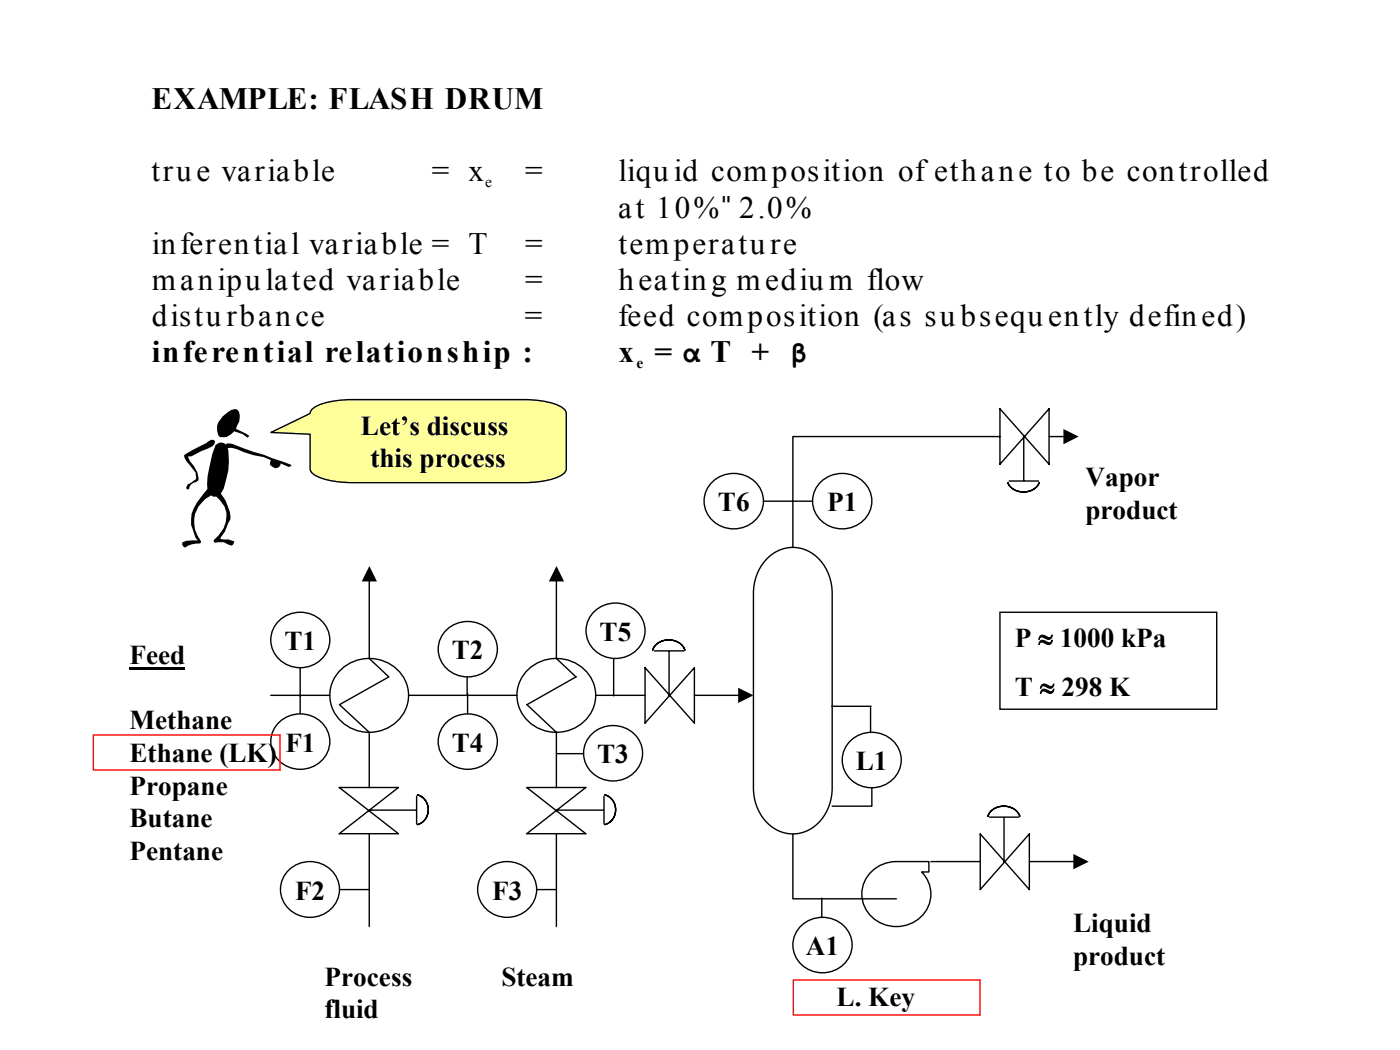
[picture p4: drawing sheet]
<svg xmlns="http://www.w3.org/2000/svg" width="254mm" height="190mm" viewBox="0 0 254 190" stroke-linecap="round" stroke-linejoin="round" font-family="sans-serif">
<path d="M100.9 119.5l3.6 3.3-8.9 5 5.3 5.1M118.7 118.1h5.4M121.4 118.2v8M139.5 101.1a6.5 6.5 0 0 1 10 1.5 9.2 9.2 0 0 1 1.5 5.1v35.2a8.1 8.1 0 0 1-6.2 8.3 7.1 7.1 0 0 1-7.5-5l-.5-2.1-.1-1.2v-35.2a9 9 0 0 1 2.8-6.6zM61.6 121.8a7.3 7.3 0 0 1 12.4 3.4 7 7 0 0 1-10 7 6.5 6.5 0 0 1-2.4-10.4zM95.5 121.8a7.3 7.3 0 0 1 12.5 3.4 7 7 0 0 1-10.1 7 6.5 6.5 0 0 1-2.4-10.4zM117 121.1v10.1l9-10.1v10.1zM158.2 158.1a6.5 6.5 0 0 1 4.4-1.8h5.9v1.9h-1.3a5.8 5.8 0 0 1 1.3 6 5.8 5.8 0 0 1-4.9 3.8 5.9 5.9 0 0 1-6.2-2.5 5.9 5.9 0 0 1 .2-6.7z" fill="none" stroke="#000" stroke-width=".25"/>
<path d="M119 117l-.6 .9a3.2 3.2 0 0 1 2.9-1.8 3.2 3.2 0 0 1 2.9 1.8 3.3 3.3 0 0 0-5.2-.9z" fill-rule="evenodd" fill="#00cc9a" stroke="#000" stroke-width=".25"/>
<path d="M67 119.5l3.5 3.3-8.9 5 5.4 5.1M49.1 126.2h10.7M74.1 126.2h19.7M108.1 126.2h8.9M126 126.2h8M61.6 142.9h10.7l-10.7 8.4h10.7zM67 147h8.5M75.6 144.5v5" fill="none" stroke="#000" stroke-width=".25"/>
<path d="M133.9 124.8l2.8 1.4-2.8 1.4z" fill="#000"/>
<path d="M75.7 144.2a2.83 2.83 0 0 1 2 2.7 2.83 2.83 0 0 1-2 2.7 2.83 2.83 0 0 0 2-2.7 2.83 2.83 0 0 0-2-2.7z" fill-rule="evenodd" fill="#00cc9a" stroke="#000" stroke-width=".25"/>
<path d="M67 132.9v10M95.6 142.9h10.7l-10.7 8.4h10.7zM101 147h8.5M109.6 144.5v5" fill="none" stroke="#000" stroke-width=".25"/>
<path d="M109.7 144.2a2.83 2.83 0 0 1 2 2.7 2.83 2.83 0 0 1-2 2.7 2.83 2.83 0 0 0 2-2.7 2.83 2.83 0 0 0-2-2.7z" fill-rule="evenodd" fill="#00cc9a" stroke="#000" stroke-width=".25"/>
<path d="M67 105.4v14.1M100.9 105.4v14.1M100.9 132.9v10M143.8 151.3v11.8h18.8M177.8 151.3v10.1l9-10.1v10.1zM179.5 148.3h5.3M182.2 148.4v8" fill="none" stroke="#000" stroke-width=".25"/>
<path d="M67 102.7l1.4 2.8h-2.8zM101 102.7l1.3 2.8h-2.7z" fill="#000"/>
<path d="M179.8 147.2a3.3 3.3 0 0 1 5.2 .9 3.2 3.2 0 0 0-2.9-1.8 3.2 3.2 0 0 0-2.9 1.8z" fill-rule="evenodd" fill="#00cc9a" stroke="#000" stroke-width=".25"/>
<path d="M181.4 79.2h-37.6v20.1M181.4 74.2v10l8.9-10v10zM185.7 79.2v8M183.1 87.3h5.3M168.9 156.3h8.9M186.8 156.3h8" fill="none" stroke="#000" stroke-width=".25"/>
<path d="M194.7 154.9l2.8 1.4-2.8 1.4z" fill="#000"/>
<path d="M182.8 87.4a3.2 3.2 0 0 0 2.9 1.9 3.2 3.2 0 0 0 2.9-1.9 3.2 3.2 0 0 1-2.9 1.9 3.2 3.2 0 0 1-2.9-1.9z" fill-rule="evenodd" fill="#00cc9a" stroke="#000" stroke-width=".25"/>
<g fill="none" stroke="#000" stroke-width=".25">
<path d="M190.3 79.2h2.7M129.3 87.4a5.5 5.5 0 0 1 9.1 2.7 5.4 5.4 0 0 1-2.6 5.2 5.4 5.4 0 0 1-5.9-.3 4.8 4.8 0 0 1-.6-7.6zM138.5 90.9h8.9M149 87.4a5.4 5.4 0 0 1 5.7-1.2 5.4 5.4 0 0 1 3.5 4.7 5.4 5.4 0 0 1-5.4 5 5.4 5.4 0 0 1-5.4-5 4.8 4.8 0 0 1 1.6-3.5zM50.7 112.6a5.4 5.4 0 0 1 5.7-1.2 5.4 5.4 0 0 1 3.4 4.7 5.4 5.4 0 0 1-5.3 5 5.4 5.4 0 0 1-5.4-5 4.8 4.8 0 0 1 1.6-3.5zM81.1 114.2a5.4 5.4 0 0 1 5.7-1.1 5.4 5.4 0 0 1 3.4 4.7 5.4 5.4 0 0 1-5.3 5 5.4 5.4 0 0 1-5.4-5 4.8 4.8 0 0 1 1.6-3.6zM107.9 110.9a5.4 5.4 0 0 1 5.7-1.2 5.4 5.4 0 0 1 3.4 4.7 5.4 5.4 0 0 1-5.3 5.1 5.4 5.4 0 0 1-5.4-5.1 4.8 4.8 0 0 1 1.6-3.5zM111.3 119.5v6.8M50.7 131a5.4 5.4 0 0 1 5.7-1.1 5.4 5.4 0 0 1 3.4 4.6 5.4 5.4 0 0 1-5.3 5.1 5.4 5.4 0 0 1-5.4-5.1 4.8 4.8 0 0 1 1.6-3.5zM54.5 121.2v8.2M81.1 131a5.4 5.4 0 0 1 5.7-1.1 5.4 5.4 0 0 1 3.4 4.6 5.4 5.4 0 0 1-5.3 5.1 5.4 5.4 0 0 1-5.4-5.1 4.8 4.8 0 0 1 1.6-3.5zM84.8 122.9v3"/>
<path d="M84.8 125.9v3.6M101.1 136.7h4.8M107.4 133.1a5.4 5.4 0 0 1 5.7-1.1 5.4 5.4 0 0 1 3.5 4.7 5.4 5.4 0 0 1-5.4 5 5.4 5.4 0 0 1-5.3-5 4.8 4.8 0 0 1 1.5-3.6zM150.9 128.1h7.2M154.4 134.3a5.4 5.4 0 0 1 5.7-1.1 5.4 5.4 0 0 1 3.4 4.7 5.4 5.4 0 0 1-5.3 5 5.4 5.4 0 0 1-5.4-5 4.8 4.8 0 0 1 1.6-3.6zM157.9 128.4v4.4M52.5 157.8a5.4 5.4 0 0 1 6-1 5.4 5.4 0 0 1 3 5.4 5.4 5.4 0 0 1-5.7 4.2 5.4 5.4 0 0 1-4.9-5 4.9 4.9 0 0 1 1.6-3.6zM67 151.3v16.8M88.2 157.8a5.4 5.4 0 0 1 6.1-1 5.4 5.4 0 0 1 3 5.4 5.4 5.4 0 0 1-5.7 4.2 5.4 5.4 0 0 1-4.9-5 4.9 4.9 0 0 1 1.5-3.6zM100.9 151.3v16.8M158.2 142.9v3.4h-7.2M61.7 161.4h5.3"/>
<path d="M97.4 161.4h3.5M145.4 167.9a5.4 5.4 0 0 1 5.7-1.1 5.4 5.4 0 0 1 3.5 4.6 5.4 5.4 0 0 1-5.4 5.1 5.4 5.4 0 0 1-5.4-5.1 4.8 4.8 0 0 1 1.6-3.5zM149.1 162.9v3.5"/>
</g>
<g fill="#000">
<path d="M192.9 77.8l2.8 1.4-2.8 1.4z"/>
<path d="M40.4 75.5l1.6-1.1 .5-.1-.2-.1 .7 .1a2.21 2.21 0 0 1 .1 2.7l-.3 .8 2.4 1.3-.3 .3-.9-.7-1.5-.4a2.39 2.39 0 0 1-2.6 1 2.72 2.72 0 0 1 .5-3.8z" fill-rule="evenodd"/>
<path d="M37.8 88.6l.5 .1 .2 .3v.7a6.3 6.3 0 0 0-3.3 4.5 5.4 5.4 0 0 0 1.2 4v.3l-.2 .1a3.6 3.6 0 0 0-2.5 .7l-.4-.1-.3-.4 .1-.4 .7-.3 2.1-.1a6.7 6.7 0 0 1-1.2-3.8 6.2 6.2 0 0 1 1.6-3.7z" fill-rule="evenodd"/>
<path d="M33.4 82.5l4-2.1 .9-.6h.4l.3 .3-.1 .5-.4 .4-3.7 1.8h-.7l.4 .9a4 4 0 0 1 1.4 3.5l-.3 .3a1.41 1.41 0 0 0-1.3 1.3h-.4l-.1-.3 .2-.6 1.5-.9 .1-.3-.1-1-1.7-2.1-.4-.7z" fill-rule="evenodd"/>
<path d="M39.1 89.2h.5a7.3 7.3 0 0 1 2.2 5.1l-1 2.2-.8 1.3 1.5 .1 1 .3-.2 .6-.3 .2-1.4-.6-1.6 .1-.2-.2v-.3a5.2 5.2 0 0 0 1.9-6.1l-1.7-2.2z" fill-rule="evenodd"/>
<path d="M39.1 80.8a1.26 1.26 0 0 1 1.7-.3l.5 .6a12.7 12.7 0 0 1-1.3 8.6l-.7 .4h-.6l-.8-.4-.2-.7-.1-1.1a26 26 0 0 1 1.5-7.1z" fill-rule="evenodd"/>
<path d="M41 80.4l1.1 .1 10.8 3.8-.1 .3-.5 .1-1.4-.6-.1 .4-.3 .3-.5 .2-1-.7 .1-.8-1.3-.6a14.9 14.9 0 0 1-4.9-1.4l-.9-.3-1 .1-.2-.6 .4-.3h.3z" fill-rule="evenodd"/>
</g>
<path d="M23.5 121.1h10.1v.4h-10.1z" fill="#000"/>
<path d="M49.1 78.5l7.2-3.5a2.02 2.02 0 0 1 1.5-1.5 16.5 16.5 0 0 1 6.2-1h31l2.4 .1a9.1 9.1 0 0 1 4.9 1.6l.3 .4 .1 .4v10.1a2.01 2.01 0 0 1-1.5 1.4 16.6 16.6 0 0 1-6.2 1.1h-31l-2.4-.2a9.2 9.2 0 0 1-4.9-1.5l-.4-.8v-6.3z" fill-rule="evenodd" fill="#ffff9a" stroke="#000" stroke-width=".25"/>
<path d="M181.4 111.1h39.3v17.6h-39.3z" fill="none" stroke="#000" stroke-width=".25"/>
<path d="M16.9 133.3h33.9v6.4h-33.9zM143.9 177.8h33.9v6.4h-33.9z" fill="none" stroke="#f00" stroke-width=".25"/>
<g font-size="5.6">
<text x="27.5" y="19.8">EXAMPLE: FLASH DRUM</text>
<text x="27.5" y="32.9">true variable</text>
<text x="78.3" y="32.9">= x</text>
<text x="95.2" y="32.9">=</text>
<text x="112.2" y="32.9">liquid composition of ethane to be controlled</text>
<text x="112.2" y="39.6">at 10%&quot;2.0%</text>
<text x="27.5" y="46.1">inferential variable = T</text>
<text x="95.3" y="46.1">=</text>
<text x="112.2" y="46.1">temperature</text>
<text x="27.5" y="52.6">manipulated variable</text>
<text x="95.3" y="52.6">=</text>
<text x="112.2" y="52.6">heating medium flow</text>
<text x="27.5" y="59.2">disturbance</text>
<text x="95.2" y="59.2">=</text>
<text x="112.2" y="59.2">feed composition (as subsequently defined)</text>
<text x="27.5" y="65.7">inferential relationship :</text>
<text x="112.2" y="65.7">x = α T + β</text>
</g>
<g font-size="4.9">
<text x="65.5" y="78.9">Let’s discuss</text>
<text x="67.2" y="84.8">this process</text>
<text x="196.9" y="88.2">Vapor</text>
<text x="130.3" y="92.7">T6</text>
<text x="150.1" y="92.7">P1</text>
<text x="196.9" y="94.1">product</text>
<text x="51.6" y="117.9">T1</text>
<text x="82" y="119.6">T2</text>
<text x="108.8" y="116.2">T5</text>
<text x="184.1" y="117.3">P ≈ 1000 kPa</text>
<text x="23.5" y="120.5">Feed</text>
<text x="184.1" y="126.2">T ≈ 298 K</text>
<text x="23.5" y="132.3">Methane</text>
<text x="51.8" y="136.4">F1</text>
<text x="82" y="136.4">T4</text>
<text x="23.5" y="138.2">Ethane (LK)</text>
<text x="108.4" y="138.5">T3</text>
<text x="155.3" y="139.7">L1</text>
<text x="23.5" y="144.2">Propane</text>
<text x="23.5" y="150.1">Butane</text>
<text x="23.5" y="156">Pentane</text>
<text x="53.5" y="163.2">F2</text>
<text x="89.3" y="163.2">F3</text>
<text x="146.2" y="173.3">A1</text>
<text x="194.7" y="169.1">Liquid</text>
<text x="58.9" y="178.9">Process</text>
<text x="91" y="178.9">Steam</text>
<text x="194.7" y="175">product</text>
<text x="58.9" y="184.8">fluid</text>
<text x="151.8" y="182.5">L. Key</text>
</g>
<g font-size="2.8">
<text x="88" y="33.9">e</text>
<text x="115.5" y="66.8">e</text>
</g>
</svg>
